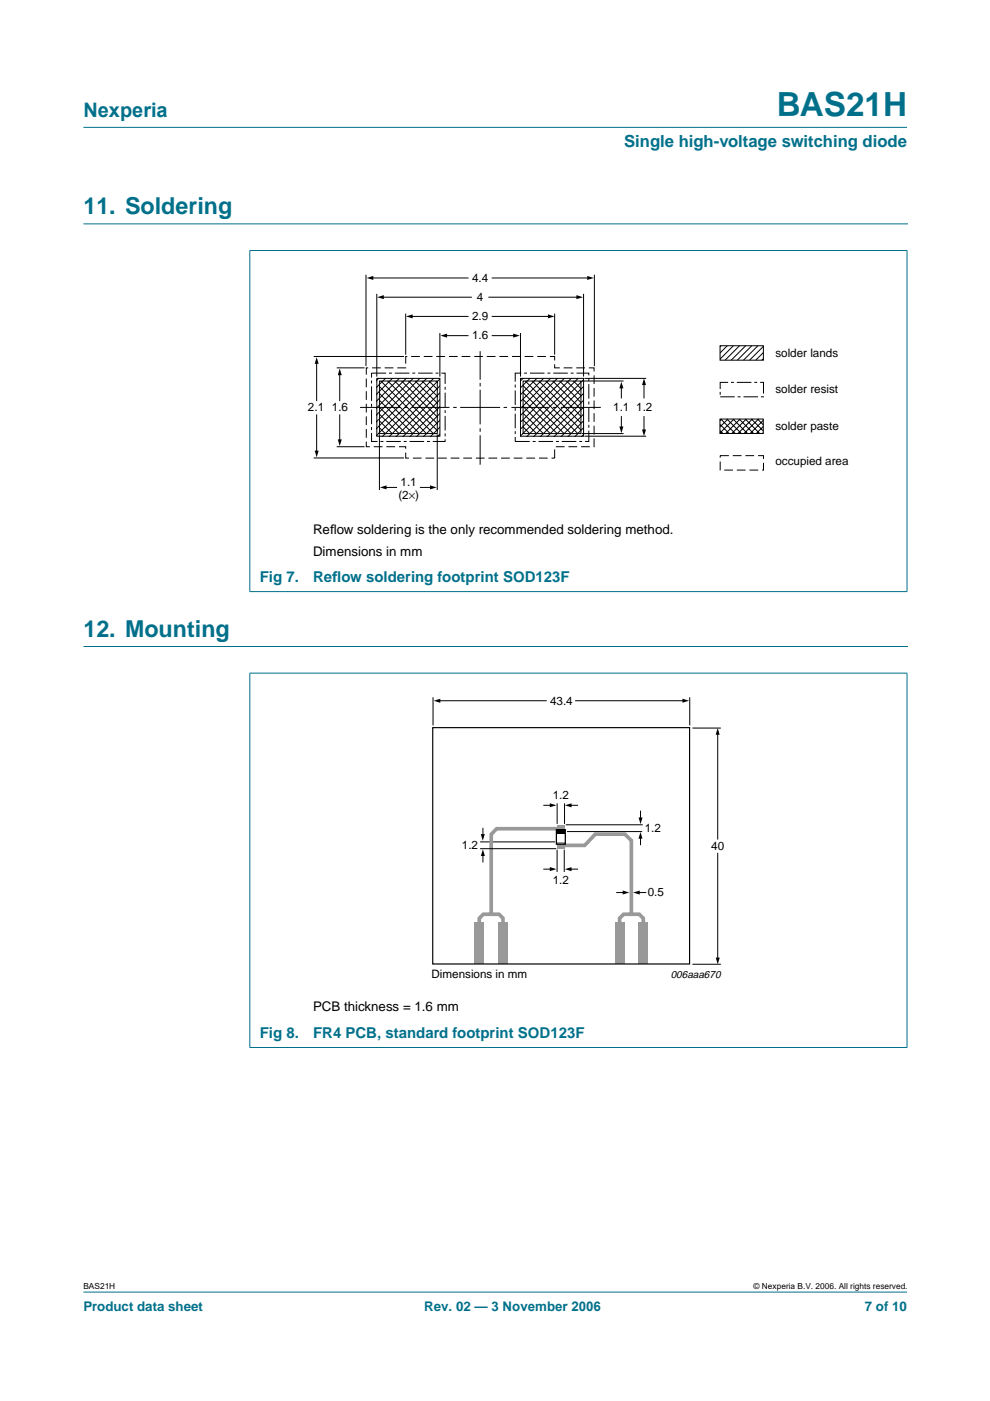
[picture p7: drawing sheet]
<svg xmlns="http://www.w3.org/2000/svg" width="210mm" height="297mm" viewBox="0 0 210 297" stroke-linecap="round" stroke-linejoin="round" font-family="sans-serif">
<g fill="#00708a" stroke="#00708a" stroke-width=".21">
<path d="M17.7 273.9h174.6z"/>
<path d="M17.7 27h174.6z"/>
<path d="M53 53.2v72.2z"/>
<path d="M192.3 53.2v72.2z"/>
<path d="M52.9 53.1h139.5z"/>
<path d="M52.9 125.4h139.5z"/>
<path d="M53 142.8v79.2z"/>
<path d="M192.3 142.8v79.2z"/>
<path d="M52.9 142.7h139.5z"/>
<path d="M52.9 222.1h139.5z"/>
</g>
<path d="M17.7 47.5h174.7M17.7 137.1h174.7" fill="none" stroke="#00708a" stroke-width=".21"/>
<g fill="none" stroke="#000" stroke-width=".21">
<path d="M77.6 58.3v19.3M78.9 58.9h20.3M104.4 58.9h20.5M126 58.3v19.3M66.5 75.6h19.1M67.1 76.9v8M71.4 78h5.9M72 79.3v5.6M79.9 62.3v17.6M81.1 63h18.8M86 66.5v8.7M87.2 67.1h12"/>
<path d="M93.3 70.6v9.3M94.5 71.2h4.7M101.8 74.5v6M103.7 63h18.8M104.4 71.2h4.7M104.4 67.1h12.1M110.4 70.6v9.3M117.6 66.5v8.7M123.7 62.3v17.6M152.7 73.3h9.2v3.1h-9.2zM152.9 73.3l-.2 .2M154.2 73.3l-1.5 1.5"/>
<path d="M155.5 73.3l-2.8 2.8M156.8 73.3l-3.1 3.1M158.1 73.3l-3.1 3.1M159.4 73.3l-3.1 3.1M160.7 73.3l-3.1 3.1M161.9 76l-.4 .4M161.9 74.7l-1.7 1.7M161.9 73.4l-3 3M66.5 97.1h19.1M67.1 88v7.8M71.4 94.7h5.9M72 88v5.4"/>
<path d="M76.3 86.4h8.5M79.9 80.2h13.4v12.3h-13.4zM80.4 80.2l-.6 .4M80.4 90.6l1.3 1.4M80.4 89.2l2.8 2.8M80.4 87.8l4.3 4.2M80.4 84.8l7.1 7.2M80.4 81.9l10.1 10.1M80.4 83.4l5.7 5.6M80.4 86.3l2.8 2.7M80.4 92.1v11.8M80.5 80.8h12.2v11.1h-12.2z"/>
<path d="M80.7 80.7l11.2 11.3M81.7 89l-1.9 1.8M81.7 80.3l-1.9 1.8M81.8 80.2l-.1 .1M82.2 80.7l5.3 5.4-2.9 2.9M83.2 89l2.9 3M83.2 80.3l-3.4 3.3M83.3 80.2l-.1 .1M83.6 80.7l9.2 9.2M84.6 89l-3.5 3.5M84.7 80.2l-4.9 4.8M85.1 80.7l2.4 2.5-5.8 5.8"/>
<path d="M85.7 86.4h.8M86.1 89l1.4 1.5-2 2M86.1 80.3l-6.3 6.2M86.2 80.2l-.1 .1M86.6 80.7l.9 1M87.4 86.4h7.9M87.5 81.7l5.3 5.3M87.6 80.2l-7.8 7.8M88 80.7l4.8 4.8M89 89l-1.5 1.5 1.5 1.5M89.1 80.2l-9.3 9.2M89.4 80.7l3.4 3.4"/>
<path d="M90.4 89l2.4 2.3M90.4 80.3l-2.9 2.9 5.3 5.2M90.6 80.2l-.2 .1M90.9 80.7l1.9 1.9M91.9 89l-3.5 3.5M92 80.2l-12.2 12.1M92.4 80.7l.4 .4M92.7 92.1v11.8M93.3 80.3l-5.8 5.8 2.9 2.9M93.3 83.2l-9.3 9.3M93.3 81.8l-10.7 10.7M93.3 84.7l-4.3 4.3"/>
<path d="M93.3 86.2l-6.4 6.3M93.3 92l-.5 .5M93.3 90.5l-2 2M93.3 89l-3.5 3.5M93.3 87.6l-1.4 1.4M96.1 86.4h.7M97.6 86.4h8.4M101.8 81.2v.7M101.8 82.6v7.4M101.8 90.8v.7M101.8 92.3v6.2M106.8 86.4h.7"/>
<path d="M108.4 86.4h7.9M110.4 80.2h13.3v12.3h-13.3zM110.9 89l-.6 .6M110.9 91.9v.1M110.9 90.5l1.5 1.5M110.9 89l2.9 2.9M110.9 87.6l4.3 4.4M110.9 86.1l5.8 5.9M110.9 84.7l2.9 2.9M110.9 83.2l8.7 8.8M110.9 81.7l2.9 3M110.9 80.8h12.3v11.1h-12.3z"/>
<path d="M111 80.2l-.7 .6M111.3 80.7l2.5 2.5-3.5 3.5M112.3 80.3l-2 2M112.4 80.2l-.1 .1M112.8 80.7l1 1M113.7 91.9l.1 .1M113.7 81.7l7.4 7.3 1.4-1.4M113.7 90.5l1.5-1.5 3 3M113.8 90.5l-2.1 2M113.8 86.1l-2.9 2.9M113.9 80.2l-3.6 3.5M114.2 80.7l9 9"/>
<path d="M115.3 80.2l-5 5M115.7 80.7l7.5 7.6M116.7 80.3l-3 2.9 8.8 8.8M116.8 80.2l-.1 .1M117.1 80.7l5.4 5.4M117.3 86.4h.7M117.5 92.5l3.6-3.5 1.4 1.5-2 2M118.3 80.2l-8 7.9M118.6 80.7l4.6 4.7M118.9 86.4h8.5M119.6 80.3l-5.9 5.8M119.7 80.2l-.1 .1"/>
<path d="M120.1 80.7l2.4 2.5M121.1 92l-3-3-3.5 3.5M121.2 80.2l-10.9 10.8M121.5 80.7l1 1-7.3 7.3-1.5-1.4M122.5 83.2l.7 .7M122.5 86.1l.7 .8M122.5 84.7l-4.4 4.3-4.4-4.3M122.5 91.9l-.6 .6M122.6 80.2l-12.3 12.3M123 80.7l.2 .3M123.4 80.8h8.8M123.4 91.9h8.8"/>
<path d="M123.8 89.2l-1.3 1.3 .7 .7M123.8 80.4l-1.3 1.3 .7 .8M123.8 81.9l-10.6 10.6M123.8 87.8l-4.8 4.7M123.8 86.3l-1.3 1.3M123.8 84.8l-7.7 7.7M123.8 83.4l-1.3 1.3M123.8 92.1l-.4 .4M123.8 90.6l-1.3 1.3M123.9 80.2h13.1M123.9 92.5h13.1M131.7 82.1v2.3"/>
<path d="M131.7 88.3v2.4M136.5 81.4v3M136.5 88.3v3M152.6 88.8h9.2v3.1h-9.2zM152.6 90l2 1.9M152.6 91.3l.7 .6M152.8 88.8l3.1 3.1M153 88.8l-.4 .4M154.1 88.8l3.1 3.1M154.3 88.8l-1.7 1.7M155.4 88.8l3.1 3.1M155.6 88.8l-3 3"/>
<path d="M156.7 88.8l3.1 3.1M156.9 88.8l-3 3.1M158 88.8l3.1 3.1M158.2 88.8l-3 3.1M159.3 88.8l2.5 2.6M159.5 88.8l-3 3.1M160.6 88.8l1.2 1.3M160.8 88.8l-3 3.1M161.8 91.7l-.2 .2M161.8 90.4l-1.4 1.5M161.8 89.1l-2.7 2.8M81.7 103.3h2.4"/>
<path d="M89.1 103.3h2.4M91.8 147.8v6M93 148.6h22.8M122 148.6h23M146.2 147.8v6M146.8 154.4h6M152.2 155.4v22.5M101.8 178.5h15.9M115.3 170.7h1.6M118.1 170.3v4.4M119.7 170.3v4.4M120.8 170.7h1.6"/>
<path d="M135.8 177.5v1.6M115.3 184.3h1.6M118.1 180.1v4.8M119.6 180.1v4.8M120.8 184.3h1.6M130.8 189.2h1.6M135.3 189.2h1.6M152.2 180.9v22.5M146.8 204.4h6"/>
</g>
<g fill="#000">
<path d="M77.7 58.9l1.5-.4v.9zM124.5 58.5l1.4 .4-1.4 .5zM67.1 75.7l.5 1.4h-.9zM72 78.1l.5 1.4h-.9zM80 63l1.4-.4v.8zM86.1 67.1l1.4-.4v.8zM93.4 71.2l1.4-.5v.9zM108.8 70.7l1.4 .5-1.4 .4zM116.2 66.7l1.4 .4-1.4 .4zM122.2 62.6l1.4 .4-1.4 .4zM66.7 95.5h.9l-.5 1.5zM71.6 93.2h.9l-.5 1.4z"/>
<path d="M131.7 80.9l.5 1.4h-.9zM131.3 90.4h.9l-.5 1.4zM136.5 80.2l.5 1.4h-.9zM136.1 91.1h.9l-.5 1.4zM80.5 103.3l1.5-.4v.9zM91.2 102.9l1.4 .4-1.4 .5z"/>
</g>
<path d="M78.8 79.1h15.6v14.5h-15.6zM109.2 79.1h15.6v14.5h-15.6zM152.7 81.1h9.2v3h-9.2z" fill="none" stroke="#000" stroke-width=".21" stroke-dasharray="3.1 .6 .6 .6" stroke-linecap="butt"/>
<path d="M77.7 78h8.3v-2.4h31.6v2.4h8.4v16.7h-8.4v2.4h-31.6v-2.4h-8.3zM152.7 96.6h9.2v3.1h-9.2z" fill="none" stroke="#000" stroke-width=".21" stroke-dasharray="1.9 .8" stroke-linecap="butt"/>
<g fill="#999">
<path d="M100.6 195.6h2.1v8.8h-2.1z"/>
<path d="M105.6 195.6h2.1v8.8h-2.1z"/>
</g>
<path d="M119.3 175.7h-14l-1.2 1.2v16.9M101.6 195.8v-1.1l.9-.9h3.3l.8 .9v1.1" fill="none" stroke="#999" stroke-width=".78" stroke-linecap="butt"/>
<g fill="#999">
<path d="M135.3 195.6h2.1v8.8h-2.1z"/>
<path d="M130.3 195.6h2.1v8.8h-2.1z"/>
</g>
<path d="M118.8 179.2h5.2l2.2-2.3h6.3l1.4 1.3v15.6M131.4 195.8v-1.1l.8-.9h3.3l.9 .9v1.1" fill="none" stroke="#999" stroke-width=".78" stroke-linecap="butt"/>
<g fill="#999">
<path d="M118.1 178.5h1.6v1.4h-1.6z"/>
<path d="M118.1 174.9h1.6v1.4h-1.6z"/>
</g>
<path d="M118 175.9h1.9v3.1h-1.9z" fill="none" stroke="#000" stroke-width=".26"/>
<g fill="#000">
<path d="M91.9 148.6l1.5-.4v.8zM144.7 148.1l1.4 .5-1.4 .4zM152.2 154.4l.4 1.4h-.9zM101.9 176.8h.9l-.4 1.5zM116.6 170.3l1.4 .4-1.4 .5zM118 175.9h1.9v.8h-1.9zM119.8 170.7l1.4-.4v.9zM135.8 176.4l.4 1.4h-.8zM135.4 173.3h.8l-.4 1.4zM102.4 180.1l.4 1.4h-.8zM116.6 183.8l1.4 .5-1.4 .4zM119.8 184.3l1.4-.4v.8z"/>
<path d="M132 188.8l1.4 .4-1.4 .5zM134.2 189.2l1.4-.4v.9zM151.8 203h.8l-.4 1.4z"/>
</g>
<path d="M101.8 179.9h16.1M102.4 175.6v1.7M120 174.9h16.3M120.2 176.3h16M135.8 172v1.7M102.4 181.1v1.7" fill="none" stroke="#000" stroke-width=".21"/>
<path d="M91.7 154.3h54.5v50.1h-54.5z" fill="none" stroke="#000" stroke-width=".25"/>
<text font-size="7.1" fill="#00708a" x="164.7" y="24.7">BAS21H</text>
<g font-size="4.9" fill="#00708a">
<text x="17.7" y="45.5">11. Soldering</text>
<text x="17.7" y="135.1">12. Mounting</text>
</g>
<text font-size="4.2" fill="#00708a" x="17.7" y="24.9">Nexperia</text>
<text font-size="3.5" fill="#00708a" x="132.3" y="31.1">Single high-voltage switching diode</text>
<g font-size="3.2" fill="#00708a">
<text x="55.1" y="123.3">Fig 7.</text>
<text x="66.4" y="123.3">Ref</text>
<text x="70.4" y="123.3">low soldering footprint SOD123F</text>
<text x="55.1" y="220">Fig 8.</text>
<text x="66.4" y="220">FR4 PCB, standard footprint SOD123F</text>
</g>
<g font-size="2.8">
<text x="66.4" y="113.2">Ref</text>
<text x="70" y="113.2">low soldering is the only recommended soldering method.</text>
<text x="66.4" y="117.8">Dimensions in mm</text>
<text x="66.4" y="214.5">PCB thickness = 1.6 mm</text>
</g>
<g font-size="2.8" fill="#00708a">
<text x="17.7" y="278">Product data sheet</text>
<text x="89.9" y="278">Rev. 02 — 3 November 2006</text>
<text x="183.4" y="278">7 of 10</text>
</g>
<g font-size="2.5">
<text x="100.1" y="59.7">4.4</text>
<text x="101.1" y="63.8">4</text>
<text x="100.1" y="71.9">1.6</text>
<text x="100.1" y="67.8">2.9</text>
<text x="164.4" y="75.7">solder lands</text>
<text x="164.4" y="83.4">solder resist</text>
<text x="65.3" y="87.2">2.1</text>
<text x="70.4" y="87.2">1.6</text>
<text x="130" y="87.2">1.1 1.2</text>
<text x="164.4" y="91.1">solder paste</text>
<text x="164.4" y="98.5">occupied area</text>
<text x="84.5" y="105.7">(2×)</text>
<text x="84.9" y="102.9">1.1</text>
<text x="116.6" y="149.4">43.4</text>
<text x="117.2" y="169.5">1.2</text>
<text x="136.7" y="176.3">1.2</text>
<text x="97.9" y="180">1.2</text>
<text x="150.8" y="180.2">40</text>
<text x="117.2" y="187.5">1.2</text>
<text x="137.3" y="190">0.5</text>
<text x="91.5" y="207.3">Dimensions in mm</text>
</g>
<text font-size="2.2" x="142.2" y="207.3">006aaa670</text>
<g font-size="1.8">
<text x="17.7" y="273.4">BAS21H</text>
<text x="159.8" y="273.4">© Nexperia B.V. 2006. All rights reserved.</text>
</g>
</svg>
